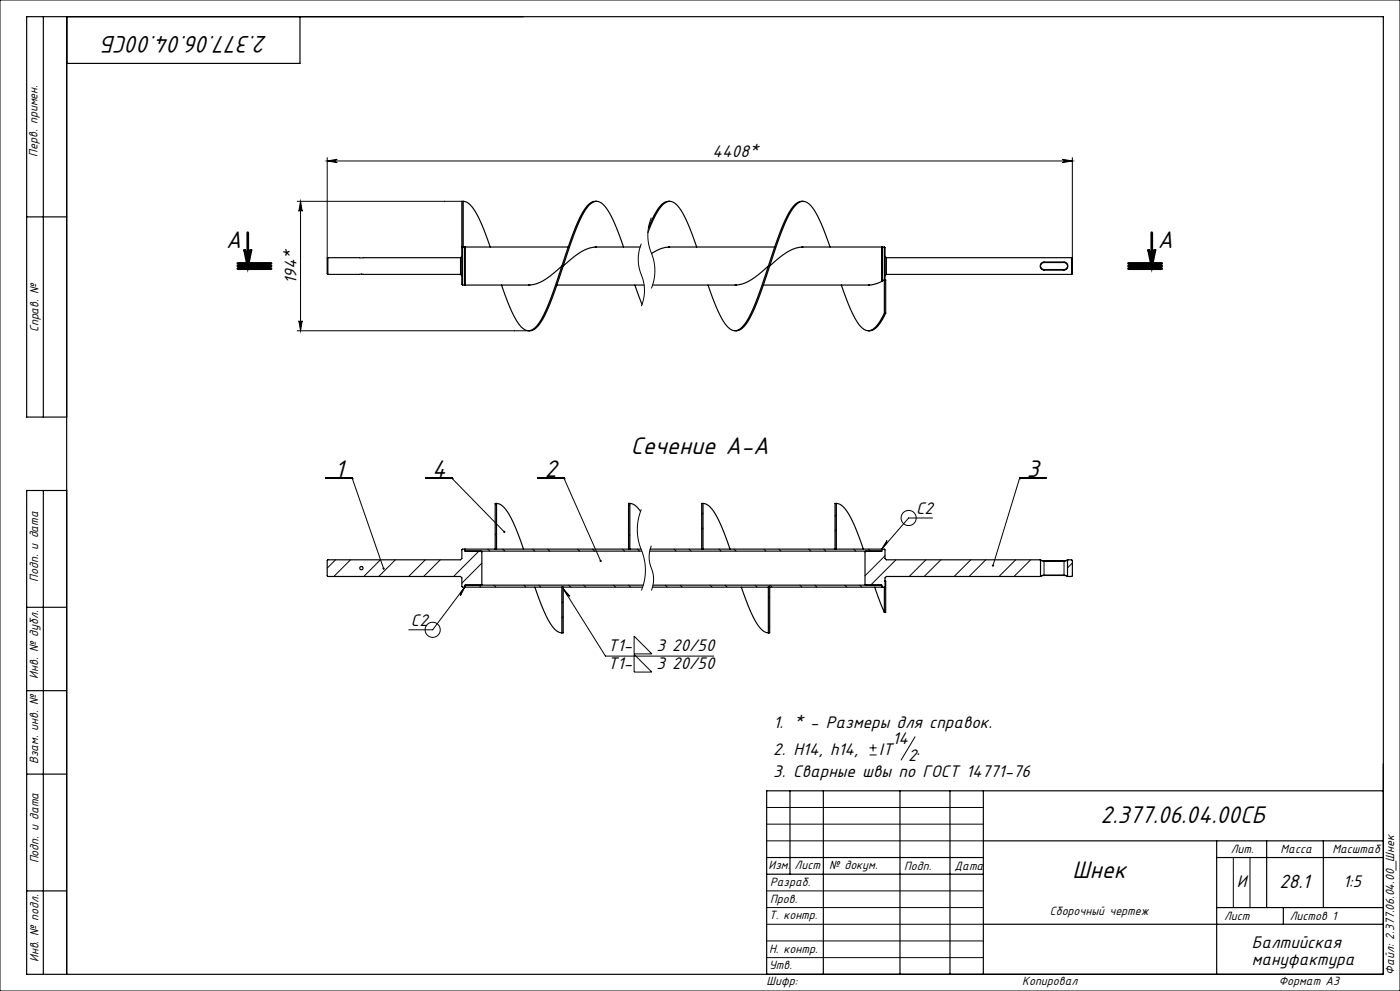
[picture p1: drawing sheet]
<svg xmlns="http://www.w3.org/2000/svg" width="420mm" height="297mm" viewBox="0 0 420 297" stroke-linecap="round" stroke-linejoin="round" font-family="sans-serif">
<g fill="none" stroke="#000" stroke-width=".3">
<path d="M0 0h420v297h-420zM98.2 48.2l3-.5a.5 .5 0 0 0-.5 .5 .5 .5 0 0 0 .5 .5zM98.2 47.2v30.2M98.2 48.2h223.5M318.7 47.7l3 .5-3 .5a.5 .5 0 0 0 .5-.5 .5 .5 0 0 0-.5-.5zM321.7 47.2v30.2M89.2 60.3h49.4M90.2 60.3v38.8M90.2 60.3l.5 3a.5 .5 0 0 0-.5-.4 .5 .5 0 0 0-.5 .4zM192.4 73a13.2 13.2 0 0 0 .5 10.8 12.2 12.2 0 0 1-.5 8M195.4 65.2a14.7 14.7 0 0 0 .5 12.2 13.8 13.8 0 0 1-.5 9M313.2 78.5v.2"/>
<path d="M319.2 78.5v.2M89.2 99.1h69.4M89.7 96.1a.5 .5 0 0 0 .5 .5 .5 .5 0 0 0 .5-.5l-.5 3zM313.2 80.8v.1M319.2 80.8v.1M97.7 143.2h8M105.7 143.5l9.4 26.9M105.7 143.5h.1M127.7 143.2h8M135.7 143.5l15.6 15.9M135.7 143.5h.1M149 159.9l-.4 .4"/>
<path d="M149 150.9l-.4 .4M161.3 143.2h8M169.3 143.5h.1M169.3 143.5l10.9 24.6M189 151.3l-.4 .4M192.4 152.7a16.7 16.7 0 0 0 .6 13.7 15.8 15.8 0 0 1-.6 10.6M210.9 153.8l-.4 .4M210.9 158.3l-.4 .4M250.9 158.7l-.4 .4M250.9 154.2l-.4 .4M279.8 155.2h-7.2l-8.1 9.4M305.8 143.2h8"/>
<path d="M305.8 143.5l-7.9 26M305.8 143.5h.1M100.7 167.8l-2.5 2.5M105.1 167.8l-5 5M114.1 167.8l-5 5M118.6 167.8l-5 5M127.6 167.8l-5 5M132.1 167.8l-5 5M139.6 175.8l-9.8 12.9h-7.2M139.6 175.8l-1.4 2.7-.2-.7zM143.7 165.2l-7.6 7.6M143.7 175.4l.6 .6"/>
<path d="M144.6 168.8l-6 6M146.3 164.6l.6 .6M148.2 175.4l.6 .6M149 164.4l-.2 .2M150.8 164.6l.6 .6M157.1 175.4l.6 .6M159.8 164.6l.6 .6M161.6 175.4l.6 .6M164.3 164.6l.6 .6M169 176.4l2 2.3-.7-.1zM169 176.4l12.6 20.2h32.5M170.6 175.4l.6 .6"/>
<path d="M173.3 164.6l.6 .6M175.1 175.4l.6 .6M177.8 164.6l.6 .6M184.1 175.4l.6 .6M186.8 164.6l.6 .6M188.6 175.4l.6 .6M189 160.3l-.4 .4M191.2 164.6l.6 .6M195.4 163.6a9.6 9.6 0 0 0 .4 7.9l.2 3-.6 2.5M199.5 175.4l.6 .6M202.2 164.6l.6 .6M204 175.4l.6 .6"/>
<path d="M206.7 164.6l.6 .6M213 175.4l.6 .6M215.7 164.6l.6 .6M217.5 175.4l.6 .6M220.2 164.6l.6 .6M226.5 175.4l.6 .6M229.2 164.6l.6 .6M230.9 178.7l-.4 .4M231 175.4l.6 .6M233.6 164.6l.6 .6M240 175.4l.6 .6M242.6 164.6l.6 .6"/>
<path d="M244.4 175.4l.6 .6M247.1 164.6l.6 .6M253.4 175.4l.6 .6M256.1 164.6l.6 .6M257.9 175.4l.6 .6M260.6 164.6l.6 .6M265.5 166.6l-6 6M266.1 162l.1 .7-1.7 1.9zM268.8 167.8l-7.6 7.6M277.8 167.8l-5 5M282.3 167.8l-5 5M291.2 167.8l-5 5"/>
<path d="M295.7 167.8l-5 5M304.7 167.8l-5 5M309.2 167.8l-5 5M313.2 168.1v4.4M319.2 168.1v4.4M321.7 168.7l-1.4 1.5M169 180.3l-.4 .4M169 184.8l-.4 .4M190.2 190.6l5.3 5.4h-5.3zM190.2 196.1l5.3 5.3h-5.3zM230.9 187.7l-.4 .4M260.9 226.3h2.1"/>
<path d="M260.9 224.1h2.1M261.9 223.1v2.1M274.5 220.8l-4.2 7M230 242h65M230 247h65M230 252h65M370 257v15M375 257v15M230 277h65M230 272h65M230 267h65M230 287h65"/>
<path d="M230 282h65"/>
<circle cx="272.6" cy="155.2" r="2.27"/>
<circle cx="129.8" cy="188.7" r="2.27"/>
</g>
<path d="M73.3 74.7a1 1 0 0 0 1 1 1 1 0 0 0 1-1l-1 5zM344.5 74.7a1 1 0 0 0 1 1 1 1 0 0 0 1-1l-1 5z" fill="none" stroke="#000" stroke-width=".8" stroke-linecap="butt"/>
<path d="M71.3 79.7h10M71.3 78.9h10M74.3 69.7v10M338.5 79.7h10M338.5 78.9h10M345.5 69.7v10M71.3 80.5h10zM338.5 80.5h10" fill="none" stroke="#000" stroke-width=".8"/>
<g fill="none" stroke="#000" stroke-width=".35">
<path d="M13 5v120M20 5v287M90 5v14h-70M8 65h12M98.4 77.2v5M98.4 77.2h39.8M98.4 77.2l-.2 .2v4.6l.2 .2M138.2 77.2v5M138.6 76.8l-.4 .4M138.6 74h.1M138.8 74v11.4M138.8 74l-.2 .2v11l.2 .2"/>
<path d="M138.8 74h.6M139 60.3a5.9 5.9 0 0 1 4 3.9l2.1 4.5 2 5.3M139 60.3h-.4v13.7M139 60.3v13.7h-.4M139.4 74v11.4M139.4 74l.2 .2M139.4 74.1h.2M168.6 79.7a22.2 22.2 0 0 1-8.6 5.6l-1.4 .1M170.5 74h-30.9v11.4h19.4M178.6 60.3h.4M178.6 74h13.4M178.6 60.4a5.2 5.2 0 0 0-3.9 3.4 162.9 162.9 0 0 0-8.2 22 41.1 41.1 0 0 1-5.4 11.9 2.81 2.81 0 0 1-4.8 .2 38.4 38.4 0 0 1-5.8-12.5"/>
<path d="M178.9 74.1a10.9 10.9 0 0 0-6.8 3l-3.1 2.6M187.1 74l-.1-.2a34.9 34.9 0 0 0-6.1-12.6 2.62 2.62 0 0 0-4.1 .3 41 41 0 0 0-6.2 13.2l-4.1 12.2a33.6 33.6 0 0 1-5.6 11.3l-1 .7-1.3 .2M194.4 69.7a22.2 22.2 0 0 1 4.9-8.7 2.71 2.71 0 0 1 4.1 .8 44.2 44.2 0 0 1 5.6 12.2M200.5 60.3h.4M200.5 74h31.9M200.5 60.3a5.6 5.6 0 0 0-4 3.7l-2 4.3M200.9 74a9.4 9.4 0 0 0-5.4 2M230.5 79.7a21.8 21.8 0 0 1-8.1 5.5l-1.9 .2M240.5 60.3h.4M240.5 74h24v10.4M240.5 60.4a5 5 0 0 0-3.8 3.3 155.1 155.1 0 0 0-8.2 22 42.8 42.8 0 0 1-5.4 11.9 2.83 2.83 0 0 1-4.8 .4 37.2 37.2 0 0 1-5.9-12.6M240.9 74.1a11.3 11.3 0 0 0-7.1 3.1l-2.9 2.5"/>
<path d="M249 74l-.2-.4a40.7 40.7 0 0 0-5.6-12 2.74 2.74 0 0 0-4.6 0 43 43 0 0 0-6.1 13.3l-3.6 10.8a42.4 42.4 0 0 1-5.6 12.1l-1.5 1.2-1.3 .1M264.7 74v10.2M264.7 74h.6M264.7 74l-.2 .2M265.3 74v9.9M265.3 74l.2 .2v9.7M265.5 76.8l.4 .4M265.9 77.2v5M265.9 77.2h55.6M312.4 78.9l.8-.4h6a1.2 1.2 0 0 1 1.2 1.2 1.2 1.2 0 0 1-1.2 1.2h-6a1.2 1.2 0 0 1-1.1-.7 1.2 1.2 0 0 1 .3-1.3zM312.5 79l.7-.3h6a1.05 1.05 0 0 1 1.1 1 1.05 1.05 0 0 1-1.1 1.1h-6a1.05 1.05 0 0 1-1-.7 1.05 1.05 0 0 1 .3-1.1zM321.5 77.2v5"/>
<path d="M321.5 77.2l.2 .2v4.6l-.2 .2M98.4 82.2h39.8M138.2 82.2l.4 .4M138.8 85.4h.6M139.6 85.2l-.2 .2M167.1 85.4h26.1M190.5 85.4l2.1 5.8M195.8 85.4h25.1M229 85.4h31.9M252.4 85.4a45.1 45.1 0 0 0 5.4 12 3 3 0 0 0 2.8 1.7 3 3 0 0 0 2.7-1.8l2-3.4M265.3 83.9a9.1 9.1 0 0 1-4.8 1.5M265.3 83.9h.4v10"/>
<path d="M265.3 83.9v10M265.7 93.9a9.5 9.5 0 0 1-4.1 5.1l-1.1 .1M265.7 93.9h-.4M265.9 82.2l-.4 .4M265.9 82.2h55.6M20 125h-12v-120h407v287h-407v-145h12M13 147v145M149 150.9a6.4 6.4 0 0 1 4.3 4.2l1.5 3.4 2.3 6.1M149 150.9h-.4v13.7M149 150.9v13.7M189 150.9a4.3 4.3 0 0 1 3.2 2.4M189 150.9h-.4v13.7"/>
<path d="M189 150.9v13.7M210.9 150.9a6.2 6.2 0 0 1 4.2 4.1l2.1 4.5 1.8 5.1M210.9 150.9h-.4v13.7M210.9 150.9v13.7M250.9 150.9a5.8 5.8 0 0 1 4.1 3.8l2 4.5 2 5.4M250.9 150.9h-.4v13.7M250.9 150.9v13.7M139.6 164.8l-.2-.2-.8 .2v2.6l-.4 .4h-39.8l-.2 .2v4.6l.2 .2h39.8l.4 .4v2.6l.2 .2 .8-.2M139.6 165.2h53M160.5 176a46.2 46.2 0 0 0 5.3 11.9 3.7 3.7 0 0 0 2.8 1.8M168.6 176v13.7M169 176v13.7h-.4"/>
<path d="M192.3 164.6h-52.7v.6h4.8l.2 .2v9.8l-.2 .2M193 175.4h-53.4v.6h53.2M194.9 165.2h69.6M195.1 164.6h69.4v.6h-4.8l-.2 .2v9.8l.2 .2M195.9 175.4h68.6v.6h-68.7M222.4 176a44.7 44.7 0 0 0 5.4 12 3.6 3.6 0 0 0 2.7 1.7M230.5 176v13.7M230.9 176v13.7h-.4M262.4 176l2.9 7.6M264.5 175.8l.8 .2M264.5 164.8l.2-.2 .8 .2v2.6l.4 .4h46.2M265.3 176v7.6"/>
<path d="M265.5 174.2h.2M265.5 174l.2 .2M265.7 174.2v9.4h-.4M312.1 167.8l.1 .1M312.1 167.8l1.1 .3h6l1.2-.3M312.1 172.8l1.1-.3h6l1.2 .3M312.1 172.8h-46.2l-.4 .4v2.6l-.2 .2M312.2 172.7l-.1 .1M312.2 167.9l1 .3h6l1.1-.3M312.2 172.7l1-.3h6l1.1 .3M312.2 167.9v4.8M320.3 172.7l.1 .1"/>
<path d="M320.3 167.9v4.8M320.4 167.8l-.1 .1M320.4 167.8h1.1l.2 .2v4.6l-.2 .2h-1.1M8 182h12M8 207h12M8 232h12M237 237v25M247 237v55M270 237v55M285 237v55M295 237v55M415 237h-185v55"/>
<path d="M230 257h65M295 252h120M365 252v40M365 257h50M380 252v20M397 252v20M8 267h12M230 262h65M295 277h120M365 272h50M385 272v5"/>
<circle cx="108.4" cy="170.3" r=".5"/>
</g>
<g fill="#000">
<path d="M98.2 48.2l3-.5a.5 .5 0 0 0-.5 .5 .5 .5 0 0 0 .5 .5zM318.7 47.7l3 .5-3 .5a.5 .5 0 0 0 .5-.5 .5 .5 0 0 0-.5-.5z"/>
<path d="M344.5 74.7a1 1 0 0 0 1 1 1 1 0 0 0 1-1l-1 5zM73.3 74.7a1 1 0 0 0 1 1 1 1 0 0 0 1-1l-1 5z"/>
<path d="M89.7 96.1a.5 .5 0 0 0 .5 .5 .5 .5 0 0 0 .5-.5l-.5 3zM90.2 60.3l.5 3a.5 .5 0 0 0-.5-.4 .5 .5 0 0 0-.5 .4z"/>
<path d="M114.9 170.2l-.1 .4 .4 .1-.1-.3 .2 .3v-.5zM151 159.2l.1 .5 .4-.1-.2-.2 .3 .2-.1-.5zM180 167.9l-.1 .4 .4 .1-.1-.3 .2 .3v-.5zM297.6 169.3v.3l.2 .2 .1-.3-.1 .3a.33 .33 0 0 0 .4-.4 .33 .33 0 0 0-.6-.1z"/>
<path d="M139.6 175.8l-1.4 2.7-.2-.7zM266.1 162l.1 .7-1.7 1.9zM169 176.4l2 2.3-.7-.1z"/>
</g>
<g font-size="8">
<text x="80.2" y="10.7" transform="rotate(-180 80.2 10.7)">2.377.06.04.00СБ</text>
<text x="67.9" y="74.4">A</text>
<text x="347.4" y="74.4">A</text>
<text x="189.2" y="136">Сечение A-A</text>
<text x="100.4" y="142.9">1</text>
<text x="129.7" y="142.9">4</text>
<text x="163.5" y="142.9">2</text>
<text x="308" y="142.9">3</text>
<text x="330.2" y="246.6">2.377.06.04.00СБ</text>
<text x="321.8" y="263.1">Шнек</text>
</g>
<text font-size="6.4" x="383.9" y="266">28.1</text>
<g font-size="5.6">
<text x="213.8" y="47">4408*</text>
<text x="88.9" y="85.1" transform="rotate(-90 88.9 85.1)">194*</text>
<text x="274.8" y="154">С2</text>
<text x="123.3" y="187.5">С2</text>
<text x="182.4" y="195">Т1-</text>
<text x="197" y="195">3 20/50</text>
<text x="182.4" y="200.5">Т1-</text>
<text x="197" y="200.5">3 20/50</text>
<text x="232" y="218.1">1. * - Размеры для справок.</text>
<text x="232" y="226.2">2. Н14, h14,</text>
<text x="263.7" y="226.2">IT</text>
<text x="267.7" y="223">14</text>
<text x="272.4" y="227.9">2</text>
<text x="275" y="226.2">.</text>
<text x="232" y="232.8">3. Сварные швы по ГОСТ 14771-76</text>
<text x="371.1" y="265.7">И</text>
<text x="403" y="265.8">1:5</text>
<text x="375.5" y="284.2">Балтийская</text>
<text x="375.5" y="289.1">мануфактура</text>
</g>
<g font-size="4">
<text x="11.3" y="46.9" transform="rotate(-90 11.3 46.9)">Перв. примен.</text>
<text x="11.5" y="99.6" transform="rotate(-90 11.5 99.6)">Справ. №</text>
<text x="11.4" y="174.4" transform="rotate(-90 11.4 174.4)">Подп. и дата</text>
<text x="11.5" y="203.4" transform="rotate(-90 11.5 203.4)">Инв. № дубл.</text>
<text x="11.5" y="229" transform="rotate(-90 11.5 229)">Взам. инв. №</text>
<text x="369.2" y="255.6">Лит.</text>
<text x="384.2" y="255.6">Масса</text>
<text x="399.7" y="255.6">Масштаб</text>
<text x="11.5" y="258.8" transform="rotate(-90 11.5 258.8)">Подп. и дата</text>
<text x="230.6" y="260.5">Изм.</text>
<text x="238.4" y="260.5">Лист</text>
<text x="248.7" y="260.5">№ докум.</text>
<text x="271.3" y="260.6">Подп.</text>
<text x="286.4" y="260.6">Дата</text>
<text x="231" y="265.6">Разраб.</text>
<text x="230.7" y="275.4">Т. контр.</text>
<text x="231" y="270.8">Пров.</text>
<text x="314.9" y="274.1">Сборочный чертеж</text>
<text x="367.2" y="275.6">Лист</text>
<text x="386.9" y="275.6">Листов 1</text>
<text x="230.7" y="285.6">Н. контр.</text>
<text x="11.5" y="288.4" transform="rotate(-90 11.5 288.4)">Инв. № подл.</text>
<text x="230.7" y="290.4">Утв.</text>
<text x="418.3" y="292.1" transform="rotate(-90 418.3 292.1)">Файл: 2.377.06.04.00_Шнек</text>
<text x="230" y="295.3">Шифр:</text>
<text x="306.7" y="295.3">Копировал</text>
<text x="383.6" y="295.1">Формат A3</text>
</g>
</svg>
